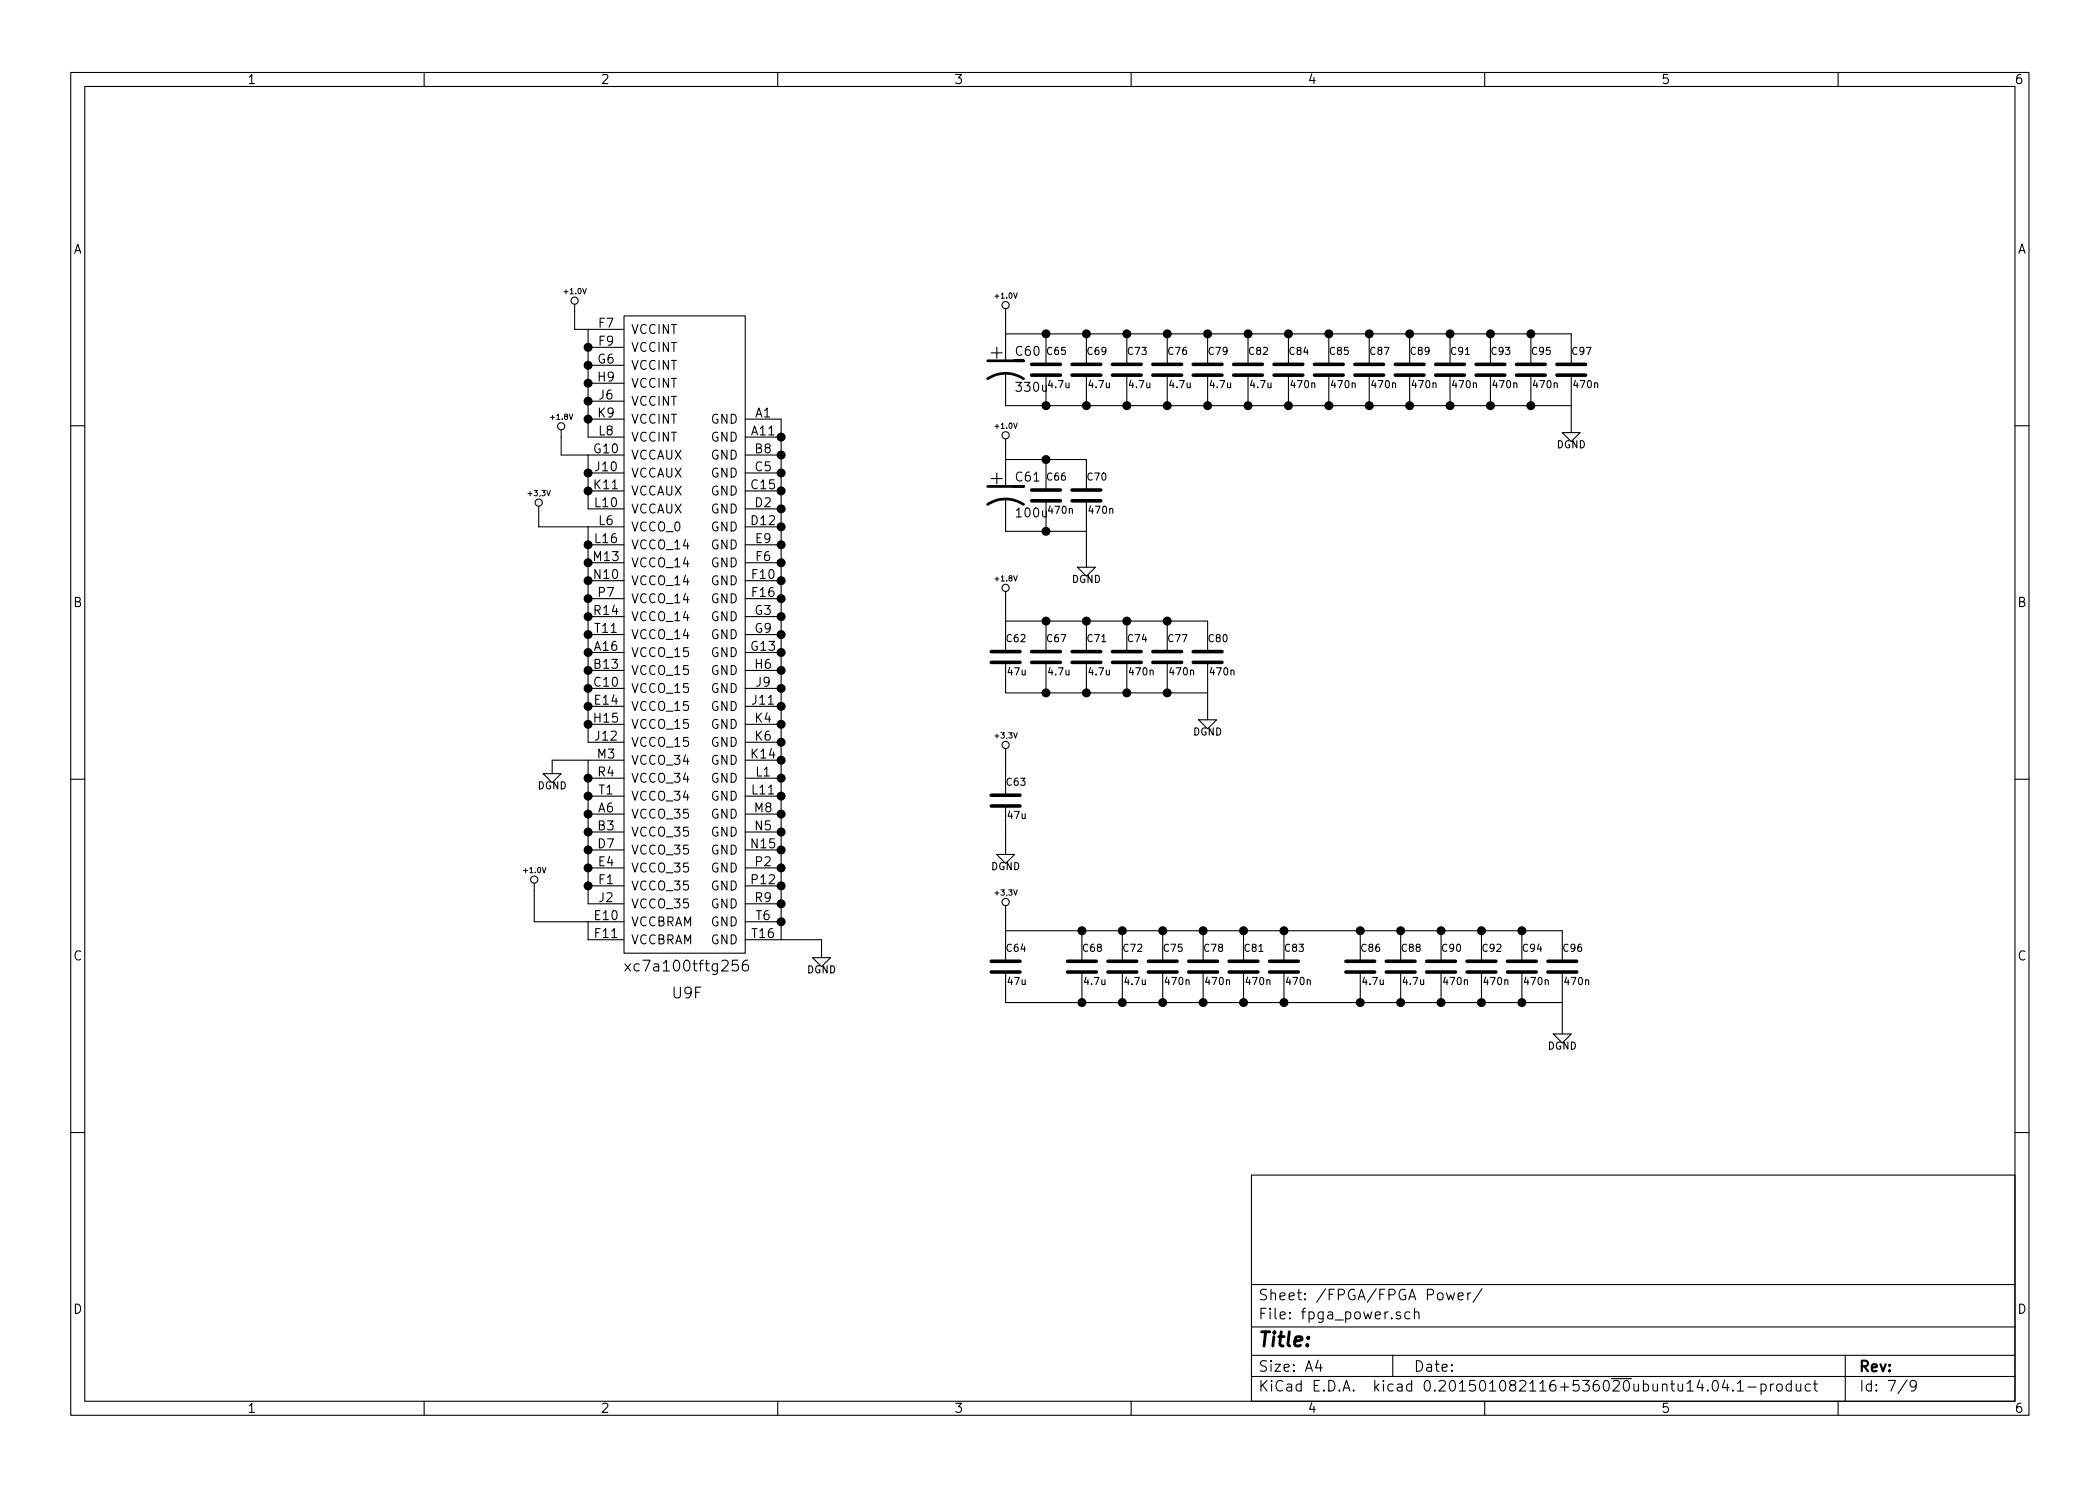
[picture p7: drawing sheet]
EESchema Schematic File Version 2
LIBS:power
LIBS:device
LIBS:transistors
LIBS:conn
LIBS:linear
LIBS:regul
LIBS:74xx
LIBS:cmos4000
LIBS:adc-dac
LIBS:memory
LIBS:xilinx
LIBS:special
LIBS:microcontrollers
LIBS:dsp
LIBS:microchip
LIBS:analog_switches
LIBS:motorola
LIBS:texas
LIBS:intel
LIBS:audio
LIBS:interface
LIBS:digital-audio
LIBS:philips
LIBS:display
LIBS:cypress
LIBS:siliconi
LIBS:opto
LIBS:atmel
LIBS:contrib
LIBS:valves
LIBS:energymicro-efm32
LIBS:preamp
LIBS:preamp-cache
EELAYER 25 0
EELAYER END
$Descr A4 11693 8268
encoding utf-8
Sheet 7 9
Title ""
Date ""
Rev ""
Comp ""
Comment1 ""
Comment2 ""
Comment3 ""
Comment4 ""
$EndDescr
$Comp
L xc7a100tftg256 U?
U 6 1
P 3825 5300
AR Path="/54668F30/5479DBAD" Ref="U?"  Part="6" 
AR Path="/54668F30/5479DA42/5479DBAD" Ref="U9"  Part="6" 
F 0 "U9" H 3825 5075 60  0000 C CNN
F 1 "xc7a100tftg256" H 3825 5225 60  0000 C CNN
F 2 "pre:FTG256" H 2550 5475 60  0001 C CNN
F 3 "" H 2550 5475 60  0000 C CNN
	6    3825 5300
	1    0    0    -1  
$EndComp
$Comp
L +1.0V #PWR076
U 1 1
P 3200 1725
F 0 "#PWR076" H 3200 1865 20  0001 C CNN
F 1 "+1.0V" H 3200 1835 30  0000 C CNN
F 2 "" H 3200 1725 60  0000 C CNN
F 3 "" H 3200 1725 60  0000 C CNN
	1    3200 1725
	1    0    0    -1  
$EndComp
$Comp
L +1.0V #PWR077
U 1 1
P 2975 4950
F 0 "#PWR077" H 2975 5090 20  0001 C CNN
F 1 "+1.0V" H 2975 5060 30  0000 C CNN
F 2 "" H 2975 4950 60  0000 C CNN
F 3 "" H 2975 4950 60  0000 C CNN
	1    2975 4950
	1    0    0    -1  
$EndComp
$Comp
L +3,3V #PWR078
U 1 1
P 3000 2850
F 0 "#PWR078" H 3000 2810 30  0001 C CNN
F 1 "+3,3V" H 3000 2960 30  0000 C CNN
F 2 "" H 3000 2850 60  0000 C CNN
F 3 "" H 3000 2850 60  0000 C CNN
	1    3000 2850
	1    0    0    -1  
$EndComp
$Comp
L DGND #PWR079
U 1 1
P 4575 5325
F 0 "#PWR079" H 4575 5325 40  0001 C CNN
F 1 "DGND" H 4575 5255 40  0000 C CNN
F 2 "" H 4575 5325 60  0000 C CNN
F 3 "" H 4575 5325 60  0000 C CNN
	1    4575 5325
	1    0    0    -1  
$EndComp
$Comp
L CP1 C60
U 1 1
P 5600 2050
F 0 "C60" H 5650 2150 50  0000 L CNN
F 1 "330u" H 5650 1950 50  0000 L CNN
F 2 "Capacitors_Tantalum_SMD:TantalC_SizeD_EIA-7343_HandSoldering" H 5600 2050 60  0001 C CNN
F 3 "" H 5600 2050 60  0000 C CNN
	1    5600 2050
	1    0    0    -1  
$EndComp
$Comp
L C C65
U 1 1
P 5825 2050
F 0 "C65" H 5825 2150 40  0000 L CNN
F 1 "4.7u" H 5831 1965 40  0000 L CNN
F 2 "Capacitors_SMD:C_0805_HandSoldering" H 5863 1900 30  0001 C CNN
F 3 "" H 5825 2050 60  0000 C CNN
	1    5825 2050
	1    0    0    -1  
$EndComp
$Comp
L C C69
U 1 1
P 6050 2050
F 0 "C69" H 6050 2150 40  0000 L CNN
F 1 "4.7u" H 6056 1965 40  0000 L CNN
F 2 "Capacitors_SMD:C_0805_HandSoldering" H 6088 1900 30  0001 C CNN
F 3 "" H 6050 2050 60  0000 C CNN
	1    6050 2050
	1    0    0    -1  
$EndComp
$Comp
L C C73
U 1 1
P 6275 2050
F 0 "C73" H 6275 2150 40  0000 L CNN
F 1 "4.7u" H 6281 1965 40  0000 L CNN
F 2 "Capacitors_SMD:C_0805_HandSoldering" H 6313 1900 30  0001 C CNN
F 3 "" H 6275 2050 60  0000 C CNN
	1    6275 2050
	1    0    0    -1  
$EndComp
$Comp
L C C76
U 1 1
P 6500 2050
F 0 "C76" H 6500 2150 40  0000 L CNN
F 1 "4.7u" H 6506 1965 40  0000 L CNN
F 2 "Capacitors_SMD:C_0805_HandSoldering" H 6538 1900 30  0001 C CNN
F 3 "" H 6500 2050 60  0000 C CNN
	1    6500 2050
	1    0    0    -1  
$EndComp
$Comp
L C C79
U 1 1
P 6725 2050
F 0 "C79" H 6725 2150 40  0000 L CNN
F 1 "4.7u" H 6731 1965 40  0000 L CNN
F 2 "Capacitors_SMD:C_0805_HandSoldering" H 6763 1900 30  0001 C CNN
F 3 "" H 6725 2050 60  0000 C CNN
	1    6725 2050
	1    0    0    -1  
$EndComp
$Comp
L C C82
U 1 1
P 6950 2050
F 0 "C82" H 6950 2150 40  0000 L CNN
F 1 "4.7u" H 6956 1965 40  0000 L CNN
F 2 "Capacitors_SMD:C_0805_HandSoldering" H 6988 1900 30  0001 C CNN
F 3 "" H 6950 2050 60  0000 C CNN
	1    6950 2050
	1    0    0    -1  
$EndComp
$Comp
L C C84
U 1 1
P 7175 2050
F 0 "C84" H 7175 2150 40  0000 L CNN
F 1 "470n" H 7181 1965 40  0000 L CNN
F 2 "Capacitors_SMD:C_0603_HandSoldering" H 7213 1900 30  0001 C CNN
F 3 "" H 7175 2050 60  0000 C CNN
	1    7175 2050
	1    0    0    -1  
$EndComp
$Comp
L C C85
U 1 1
P 7400 2050
F 0 "C85" H 7400 2150 40  0000 L CNN
F 1 "470n" H 7406 1965 40  0000 L CNN
F 2 "Capacitors_SMD:C_0603_HandSoldering" H 7438 1900 30  0001 C CNN
F 3 "" H 7400 2050 60  0000 C CNN
	1    7400 2050
	1    0    0    -1  
$EndComp
$Comp
L C C87
U 1 1
P 7625 2050
F 0 "C87" H 7625 2150 40  0000 L CNN
F 1 "470n" H 7631 1965 40  0000 L CNN
F 2 "Capacitors_SMD:C_0603_HandSoldering" H 7663 1900 30  0001 C CNN
F 3 "" H 7625 2050 60  0000 C CNN
	1    7625 2050
	1    0    0    -1  
$EndComp
$Comp
L C C89
U 1 1
P 7850 2050
F 0 "C89" H 7850 2150 40  0000 L CNN
F 1 "470n" H 7856 1965 40  0000 L CNN
F 2 "Capacitors_SMD:C_0603_HandSoldering" H 7888 1900 30  0001 C CNN
F 3 "" H 7850 2050 60  0000 C CNN
	1    7850 2050
	1    0    0    -1  
$EndComp
$Comp
L C C91
U 1 1
P 8075 2050
F 0 "C91" H 8075 2150 40  0000 L CNN
F 1 "470n" H 8081 1965 40  0000 L CNN
F 2 "Capacitors_SMD:C_0603_HandSoldering" H 8113 1900 30  0001 C CNN
F 3 "" H 8075 2050 60  0000 C CNN
	1    8075 2050
	1    0    0    -1  
$EndComp
$Comp
L C C93
U 1 1
P 8300 2050
F 0 "C93" H 8300 2150 40  0000 L CNN
F 1 "470n" H 8306 1965 40  0000 L CNN
F 2 "Capacitors_SMD:C_0603_HandSoldering" H 8338 1900 30  0001 C CNN
F 3 "" H 8300 2050 60  0000 C CNN
	1    8300 2050
	1    0    0    -1  
$EndComp
$Comp
L C C95
U 1 1
P 8525 2050
F 0 "C95" H 8525 2150 40  0000 L CNN
F 1 "470n" H 8531 1965 40  0000 L CNN
F 2 "Capacitors_SMD:C_0603_HandSoldering" H 8563 1900 30  0001 C CNN
F 3 "" H 8525 2050 60  0000 C CNN
	1    8525 2050
	1    0    0    -1  
$EndComp
$Comp
L C C97
U 1 1
P 8750 2050
F 0 "C97" H 8750 2150 40  0000 L CNN
F 1 "470n" H 8756 1965 40  0000 L CNN
F 2 "Capacitors_SMD:C_0603_HandSoldering" H 8788 1900 30  0001 C CNN
F 3 "" H 8750 2050 60  0000 C CNN
	1    8750 2050
	1    0    0    -1  
$EndComp
$Comp
L CP1 C61
U 1 1
P 5600 2750
F 0 "C61" H 5650 2850 50  0000 L CNN
F 1 "100u" H 5650 2650 50  0000 L CNN
F 2 "Capacitors_Tantalum_SMD:TantalC_SizeB_EIA-3528_HandSoldering" H 5600 2750 60  0001 C CNN
F 3 "" H 5600 2750 60  0000 C CNN
	1    5600 2750
	1    0    0    -1  
$EndComp
$Comp
L C C66
U 1 1
P 5825 2750
F 0 "C66" H 5825 2850 40  0000 L CNN
F 1 "470n" H 5831 2665 40  0000 L CNN
F 2 "Capacitors_SMD:C_0603_HandSoldering" H 5863 2600 30  0001 C CNN
F 3 "" H 5825 2750 60  0000 C CNN
	1    5825 2750
	1    0    0    -1  
$EndComp
$Comp
L C C70
U 1 1
P 6050 2750
F 0 "C70" H 6050 2850 40  0000 L CNN
F 1 "470n" H 6056 2665 40  0000 L CNN
F 2 "Capacitors_SMD:C_0603_HandSoldering" H 6088 2600 30  0001 C CNN
F 3 "" H 6050 2750 60  0000 C CNN
	1    6050 2750
	1    0    0    -1  
$EndComp
$Comp
L C C62
U 1 1
P 5600 3650
F 0 "C62" H 5600 3750 40  0000 L CNN
F 1 "47u" H 5606 3565 40  0000 L CNN
F 2 "Capacitors_SMD:C_1210_HandSoldering" H 5638 3500 30  0001 C CNN
F 3 "" H 5600 3650 60  0000 C CNN
	1    5600 3650
	1    0    0    -1  
$EndComp
$Comp
L C C67
U 1 1
P 5825 3650
F 0 "C67" H 5825 3750 40  0000 L CNN
F 1 "4.7u" H 5831 3565 40  0000 L CNN
F 2 "Capacitors_SMD:C_0805_HandSoldering" H 5863 3500 30  0001 C CNN
F 3 "" H 5825 3650 60  0000 C CNN
	1    5825 3650
	1    0    0    -1  
$EndComp
$Comp
L C C71
U 1 1
P 6050 3650
F 0 "C71" H 6050 3750 40  0000 L CNN
F 1 "4.7u" H 6056 3565 40  0000 L CNN
F 2 "Capacitors_SMD:C_0805_HandSoldering" H 6088 3500 30  0001 C CNN
F 3 "" H 6050 3650 60  0000 C CNN
	1    6050 3650
	1    0    0    -1  
$EndComp
$Comp
L C C74
U 1 1
P 6275 3650
F 0 "C74" H 6275 3750 40  0000 L CNN
F 1 "470n" H 6281 3565 40  0000 L CNN
F 2 "Capacitors_SMD:C_0603_HandSoldering" H 6313 3500 30  0001 C CNN
F 3 "" H 6275 3650 60  0000 C CNN
	1    6275 3650
	1    0    0    -1  
$EndComp
$Comp
L C C77
U 1 1
P 6500 3650
F 0 "C77" H 6500 3750 40  0000 L CNN
F 1 "470n" H 6506 3565 40  0000 L CNN
F 2 "Capacitors_SMD:C_0603_HandSoldering" H 6538 3500 30  0001 C CNN
F 3 "" H 6500 3650 60  0000 C CNN
	1    6500 3650
	1    0    0    -1  
$EndComp
$Comp
L C C80
U 1 1
P 6725 3650
F 0 "C80" H 6725 3750 40  0000 L CNN
F 1 "470n" H 6731 3565 40  0000 L CNN
F 2 "Capacitors_SMD:C_0603_HandSoldering" H 6763 3500 30  0001 C CNN
F 3 "" H 6725 3650 60  0000 C CNN
	1    6725 3650
	1    0    0    -1  
$EndComp
$Comp
L C C63
U 1 1
P 5600 4450
F 0 "C63" H 5600 4550 40  0000 L CNN
F 1 "47u" H 5606 4365 40  0000 L CNN
F 2 "Capacitors_SMD:C_1210_HandSoldering" H 5638 4300 30  0001 C CNN
F 3 "" H 5600 4450 60  0000 C CNN
	1    5600 4450
	1    0    0    -1  
$EndComp
$Comp
L C C64
U 1 1
P 5600 5375
F 0 "C64" H 5600 5475 40  0000 L CNN
F 1 "47u" H 5606 5290 40  0000 L CNN
F 2 "Capacitors_SMD:C_1210_HandSoldering" H 5638 5225 30  0001 C CNN
F 3 "" H 5600 5375 60  0000 C CNN
	1    5600 5375
	1    0    0    -1  
$EndComp
$Comp
L C C68
U 1 1
P 6025 5375
F 0 "C68" H 6025 5475 40  0000 L CNN
F 1 "4.7u" H 6031 5290 40  0000 L CNN
F 2 "Capacitors_SMD:C_0805_HandSoldering" H 6063 5225 30  0001 C CNN
F 3 "" H 6025 5375 60  0000 C CNN
	1    6025 5375
	1    0    0    -1  
$EndComp
$Comp
L C C72
U 1 1
P 6250 5375
F 0 "C72" H 6250 5475 40  0000 L CNN
F 1 "4.7u" H 6256 5290 40  0000 L CNN
F 2 "Capacitors_SMD:C_0805_HandSoldering" H 6288 5225 30  0001 C CNN
F 3 "" H 6250 5375 60  0000 C CNN
	1    6250 5375
	1    0    0    -1  
$EndComp
$Comp
L C C75
U 1 1
P 6475 5375
F 0 "C75" H 6475 5475 40  0000 L CNN
F 1 "470n" H 6481 5290 40  0000 L CNN
F 2 "Capacitors_SMD:C_0603_HandSoldering" H 6513 5225 30  0001 C CNN
F 3 "" H 6475 5375 60  0000 C CNN
	1    6475 5375
	1    0    0    -1  
$EndComp
$Comp
L C C78
U 1 1
P 6700 5375
F 0 "C78" H 6700 5475 40  0000 L CNN
F 1 "470n" H 6706 5290 40  0000 L CNN
F 2 "Capacitors_SMD:C_0603_HandSoldering" H 6738 5225 30  0001 C CNN
F 3 "" H 6700 5375 60  0000 C CNN
	1    6700 5375
	1    0    0    -1  
$EndComp
$Comp
L C C81
U 1 1
P 6925 5375
F 0 "C81" H 6925 5475 40  0000 L CNN
F 1 "470n" H 6931 5290 40  0000 L CNN
F 2 "Capacitors_SMD:C_0603_HandSoldering" H 6963 5225 30  0001 C CNN
F 3 "" H 6925 5375 60  0000 C CNN
	1    6925 5375
	1    0    0    -1  
$EndComp
$Comp
L C C83
U 1 1
P 7150 5375
F 0 "C83" H 7150 5475 40  0000 L CNN
F 1 "470n" H 7156 5290 40  0000 L CNN
F 2 "Capacitors_SMD:C_0603_HandSoldering" H 7188 5225 30  0001 C CNN
F 3 "" H 7150 5375 60  0000 C CNN
	1    7150 5375
	1    0    0    -1  
$EndComp
$Comp
L +1.0V #PWR080
U 1 1
P 5600 1750
F 0 "#PWR080" H 5600 1890 20  0001 C CNN
F 1 "+1.0V" H 5600 1860 30  0000 C CNN
F 2 "" H 5600 1750 60  0000 C CNN
F 3 "" H 5600 1750 60  0000 C CNN
	1    5600 1750
	1    0    0    -1  
$EndComp
$Comp
L +1.0V #PWR081
U 1 1
P 5600 2475
F 0 "#PWR081" H 5600 2615 20  0001 C CNN
F 1 "+1.0V" H 5600 2585 30  0000 C CNN
F 2 "" H 5600 2475 60  0000 C CNN
F 3 "" H 5600 2475 60  0000 C CNN
	1    5600 2475
	1    0    0    -1  
$EndComp
$Comp
L +3,3V #PWR082
U 1 1
P 5600 4200
F 0 "#PWR082" H 5600 4160 30  0001 C CNN
F 1 "+3,3V" H 5600 4310 30  0000 C CNN
F 2 "" H 5600 4200 60  0000 C CNN
F 3 "" H 5600 4200 60  0000 C CNN
	1    5600 4200
	1    0    0    -1  
$EndComp
$Comp
L +3,3V #PWR083
U 1 1
P 5600 5075
F 0 "#PWR083" H 5600 5035 30  0001 C CNN
F 1 "+3,3V" H 5600 5185 30  0000 C CNN
F 2 "" H 5600 5075 60  0000 C CNN
F 3 "" H 5600 5075 60  0000 C CNN
	1    5600 5075
	1    0    0    -1  
$EndComp
$Comp
L DGND #PWR084
U 1 1
P 6725 4000
F 0 "#PWR084" H 6725 4000 40  0001 C CNN
F 1 "DGND" H 6725 3930 40  0000 C CNN
F 2 "" H 6725 4000 60  0000 C CNN
F 3 "" H 6725 4000 60  0000 C CNN
	1    6725 4000
	1    0    0    -1  
$EndComp
$Comp
L DGND #PWR085
U 1 1
P 8750 2400
F 0 "#PWR085" H 8750 2400 40  0001 C CNN
F 1 "DGND" H 8750 2330 40  0000 C CNN
F 2 "" H 8750 2400 60  0000 C CNN
F 3 "" H 8750 2400 60  0000 C CNN
	1    8750 2400
	1    0    0    -1  
$EndComp
$Comp
L DGND #PWR086
U 1 1
P 5600 4750
F 0 "#PWR086" H 5600 4750 40  0001 C CNN
F 1 "DGND" H 5600 4680 40  0000 C CNN
F 2 "" H 5600 4750 60  0000 C CNN
F 3 "" H 5600 4750 60  0000 C CNN
	1    5600 4750
	1    0    0    -1  
$EndComp
$Comp
L DGND #PWR087
U 1 1
P 6050 3150
F 0 "#PWR087" H 6050 3150 40  0001 C CNN
F 1 "DGND" H 6050 3080 40  0000 C CNN
F 2 "" H 6050 3150 60  0000 C CNN
F 3 "" H 6050 3150 60  0000 C CNN
	1    6050 3150
	1    0    0    -1  
$EndComp
$Comp
L C C86
U 1 1
P 7575 5375
F 0 "C86" H 7575 5475 40  0000 L CNN
F 1 "4.7u" H 7581 5290 40  0000 L CNN
F 2 "Capacitors_SMD:C_0805_HandSoldering" H 7613 5225 30  0001 C CNN
F 3 "" H 7575 5375 60  0000 C CNN
	1    7575 5375
	1    0    0    -1  
$EndComp
$Comp
L C C88
U 1 1
P 7800 5375
F 0 "C88" H 7800 5475 40  0000 L CNN
F 1 "4.7u" H 7806 5290 40  0000 L CNN
F 2 "Capacitors_SMD:C_0805_HandSoldering" H 7838 5225 30  0001 C CNN
F 3 "" H 7800 5375 60  0000 C CNN
	1    7800 5375
	1    0    0    -1  
$EndComp
$Comp
L C C90
U 1 1
P 8025 5375
F 0 "C90" H 8025 5475 40  0000 L CNN
F 1 "470n" H 8031 5290 40  0000 L CNN
F 2 "Capacitors_SMD:C_0603_HandSoldering" H 8063 5225 30  0001 C CNN
F 3 "" H 8025 5375 60  0000 C CNN
	1    8025 5375
	1    0    0    -1  
$EndComp
$Comp
L C C92
U 1 1
P 8250 5375
F 0 "C92" H 8250 5475 40  0000 L CNN
F 1 "470n" H 8256 5290 40  0000 L CNN
F 2 "Capacitors_SMD:C_0603_HandSoldering" H 8288 5225 30  0001 C CNN
F 3 "" H 8250 5375 60  0000 C CNN
	1    8250 5375
	1    0    0    -1  
$EndComp
$Comp
L C C94
U 1 1
P 8475 5375
F 0 "C94" H 8475 5475 40  0000 L CNN
F 1 "470n" H 8481 5290 40  0000 L CNN
F 2 "Capacitors_SMD:C_0603_HandSoldering" H 8513 5225 30  0001 C CNN
F 3 "" H 8475 5375 60  0000 C CNN
	1    8475 5375
	1    0    0    -1  
$EndComp
$Comp
L C C96
U 1 1
P 8700 5375
F 0 "C96" H 8700 5475 40  0000 L CNN
F 1 "470n" H 8706 5290 40  0000 L CNN
F 2 "Capacitors_SMD:C_0603_HandSoldering" H 8738 5225 30  0001 C CNN
F 3 "" H 8700 5375 60  0000 C CNN
	1    8700 5375
	1    0    0    -1  
$EndComp
$Comp
L DGND #PWR088
U 1 1
P 8700 5750
F 0 "#PWR088" H 8700 5750 40  0001 C CNN
F 1 "DGND" H 8700 5680 40  0000 C CNN
F 2 "" H 8700 5750 60  0000 C CNN
F 3 "" H 8700 5750 60  0000 C CNN
	1    8700 5750
	1    0    0    -1  
$EndComp
$Comp
L +1.8V #PWR089
U 1 1
P 3125 2425
F 0 "#PWR089" H 3125 2565 20  0001 C CNN
F 1 "+1.8V" H 3125 2535 30  0000 C CNN
F 2 "" H 3125 2425 60  0000 C CNN
F 3 "" H 3125 2425 60  0000 C CNN
	1    3125 2425
	1    0    0    -1  
$EndComp
$Comp
L +1.8V #PWR090
U 1 1
P 5600 3325
F 0 "#PWR090" H 5600 3465 20  0001 C CNN
F 1 "+1.8V" H 5600 3435 30  0000 C CNN
F 2 "" H 5600 3325 60  0000 C CNN
F 3 "" H 5600 3325 60  0000 C CNN
	1    5600 3325
	1    0    0    -1  
$EndComp
Wire Wire Line
	3075 4225 3275 4225
Connection ~ 3275 4925
Connection ~ 3275 4825
Connection ~ 3275 4725
Connection ~ 3275 4625
Connection ~ 3275 4525
Connection ~ 3275 4425
Connection ~ 3275 4325
Wire Wire Line
	3275 4225 3275 5025
Wire Wire Line
	3275 2925 3275 4125
Wire Wire Line
	5600 3325 5600 3450
Connection ~ 7575 5175
Wire Wire Line
	5600 5175 8700 5175
Connection ~ 7575 5575
Connection ~ 7150 5575
Connection ~ 7150 5175
Wire Wire Line
	8700 5575 8700 5750
Connection ~ 8475 5575
Connection ~ 8250 5575
Connection ~ 8025 5575
Connection ~ 7800 5575
Connection ~ 8475 5175
Connection ~ 8250 5175
Connection ~ 8025 5175
Connection ~ 7800 5175
Wire Wire Line
	6050 2950 6050 3150
Wire Wire Line
	5600 4650 5600 4750
Wire Wire Line
	5600 5075 5600 5175
Wire Wire Line
	5600 4250 5600 4200
Wire Wire Line
	5600 3450 6725 3450
Wire Wire Line
	5600 2550 6050 2550
Wire Wire Line
	5600 2475 5600 2550
Wire Wire Line
	6725 3850 6725 4000
Wire Wire Line
	8750 2250 8750 2400
Wire Wire Line
	5600 1850 5600 1750
Connection ~ 6925 5575
Connection ~ 6700 5575
Connection ~ 6475 5575
Connection ~ 6250 5575
Connection ~ 6025 5575
Wire Wire Line
	5600 5575 8700 5575
Connection ~ 6925 5175
Connection ~ 6700 5175
Connection ~ 6475 5175
Connection ~ 6250 5175
Connection ~ 6025 5175
Connection ~ 6500 3850
Connection ~ 6275 3850
Connection ~ 6050 3850
Connection ~ 5825 3850
Wire Wire Line
	5600 3850 6725 3850
Connection ~ 6500 3450
Connection ~ 6275 3450
Connection ~ 6050 3450
Connection ~ 5825 3450
Connection ~ 5825 2950
Wire Wire Line
	5600 2950 6050 2950
Connection ~ 5825 2550
Connection ~ 8525 2250
Connection ~ 8300 2250
Connection ~ 8075 2250
Connection ~ 7850 2250
Connection ~ 7625 2250
Connection ~ 7400 2250
Connection ~ 7175 2250
Connection ~ 6950 2250
Connection ~ 6725 2250
Connection ~ 6500 2250
Connection ~ 6275 2250
Connection ~ 6050 2250
Connection ~ 5825 2250
Wire Wire Line
	5600 2250 8750 2250
Connection ~ 8525 1850
Connection ~ 8300 1850
Connection ~ 8075 1850
Connection ~ 7850 1850
Connection ~ 7625 1850
Connection ~ 7400 1850
Connection ~ 7175 1850
Connection ~ 6950 1850
Connection ~ 6725 1850
Connection ~ 6500 1850
Connection ~ 6275 1850
Connection ~ 6050 1850
Connection ~ 5825 1850
Wire Wire Line
	5600 1850 8750 1850
Wire Wire Line
	4575 5225 4575 5325
Wire Wire Line
	4350 5225 4575 5225
Connection ~ 4350 5125
Connection ~ 4350 5025
Connection ~ 4350 4925
Connection ~ 4350 4825
Connection ~ 4350 4725
Connection ~ 4350 4625
Connection ~ 4350 4525
Connection ~ 4350 4425
Connection ~ 4350 4325
Connection ~ 4350 4225
Connection ~ 4350 4125
Connection ~ 4350 4025
Connection ~ 4350 3925
Connection ~ 4350 3825
Connection ~ 4350 3725
Connection ~ 4350 3625
Connection ~ 4350 3525
Connection ~ 4350 3425
Connection ~ 4350 3325
Connection ~ 4350 3225
Connection ~ 4350 3125
Connection ~ 4350 3025
Connection ~ 4350 2925
Connection ~ 4350 2825
Connection ~ 4350 2725
Connection ~ 4350 2625
Connection ~ 4350 2525
Connection ~ 4350 2425
Wire Wire Line
	4350 2325 4350 5225
Connection ~ 3275 2725
Connection ~ 3275 2625
Wire Wire Line
	3275 2525 3275 2825
Wire Wire Line
	3125 2525 3275 2525
Wire Wire Line
	3125 2425 3125 2525
Connection ~ 3275 4025
Connection ~ 3275 3925
Connection ~ 3275 3825
Connection ~ 3275 3725
Connection ~ 3275 3625
Connection ~ 3275 3525
Connection ~ 3275 3425
Connection ~ 3275 3325
Connection ~ 3275 3225
Connection ~ 3275 3125
Connection ~ 3275 3025
Wire Wire Line
	3000 2925 3275 2925
Wire Wire Line
	3000 2850 3000 2925
Wire Wire Line
	2975 5125 2975 4950
Wire Wire Line
	3275 5125 2975 5125
Wire Wire Line
	3275 5225 3275 5125
Connection ~ 3275 2325
Connection ~ 3275 2225
Connection ~ 3275 2125
Connection ~ 3275 2025
Connection ~ 3275 1925
Wire Wire Line
	3275 1825 3275 2425
Wire Wire Line
	3200 1825 3275 1825
Wire Wire Line
	3200 1725 3200 1825
$Comp
L DGND #PWR091
U 1 1
P 3075 4300
F 0 "#PWR091" H 3075 4300 40  0001 C CNN
F 1 "DGND" H 3075 4230 40  0000 C CNN
F 2 "" H 3075 4300 60  0000 C CNN
F 3 "" H 3075 4300 60  0000 C CNN
	1    3075 4300
	1    0    0    -1  
$EndComp
Wire Wire Line
	3075 4225 3075 4300
$EndSCHEMATC
